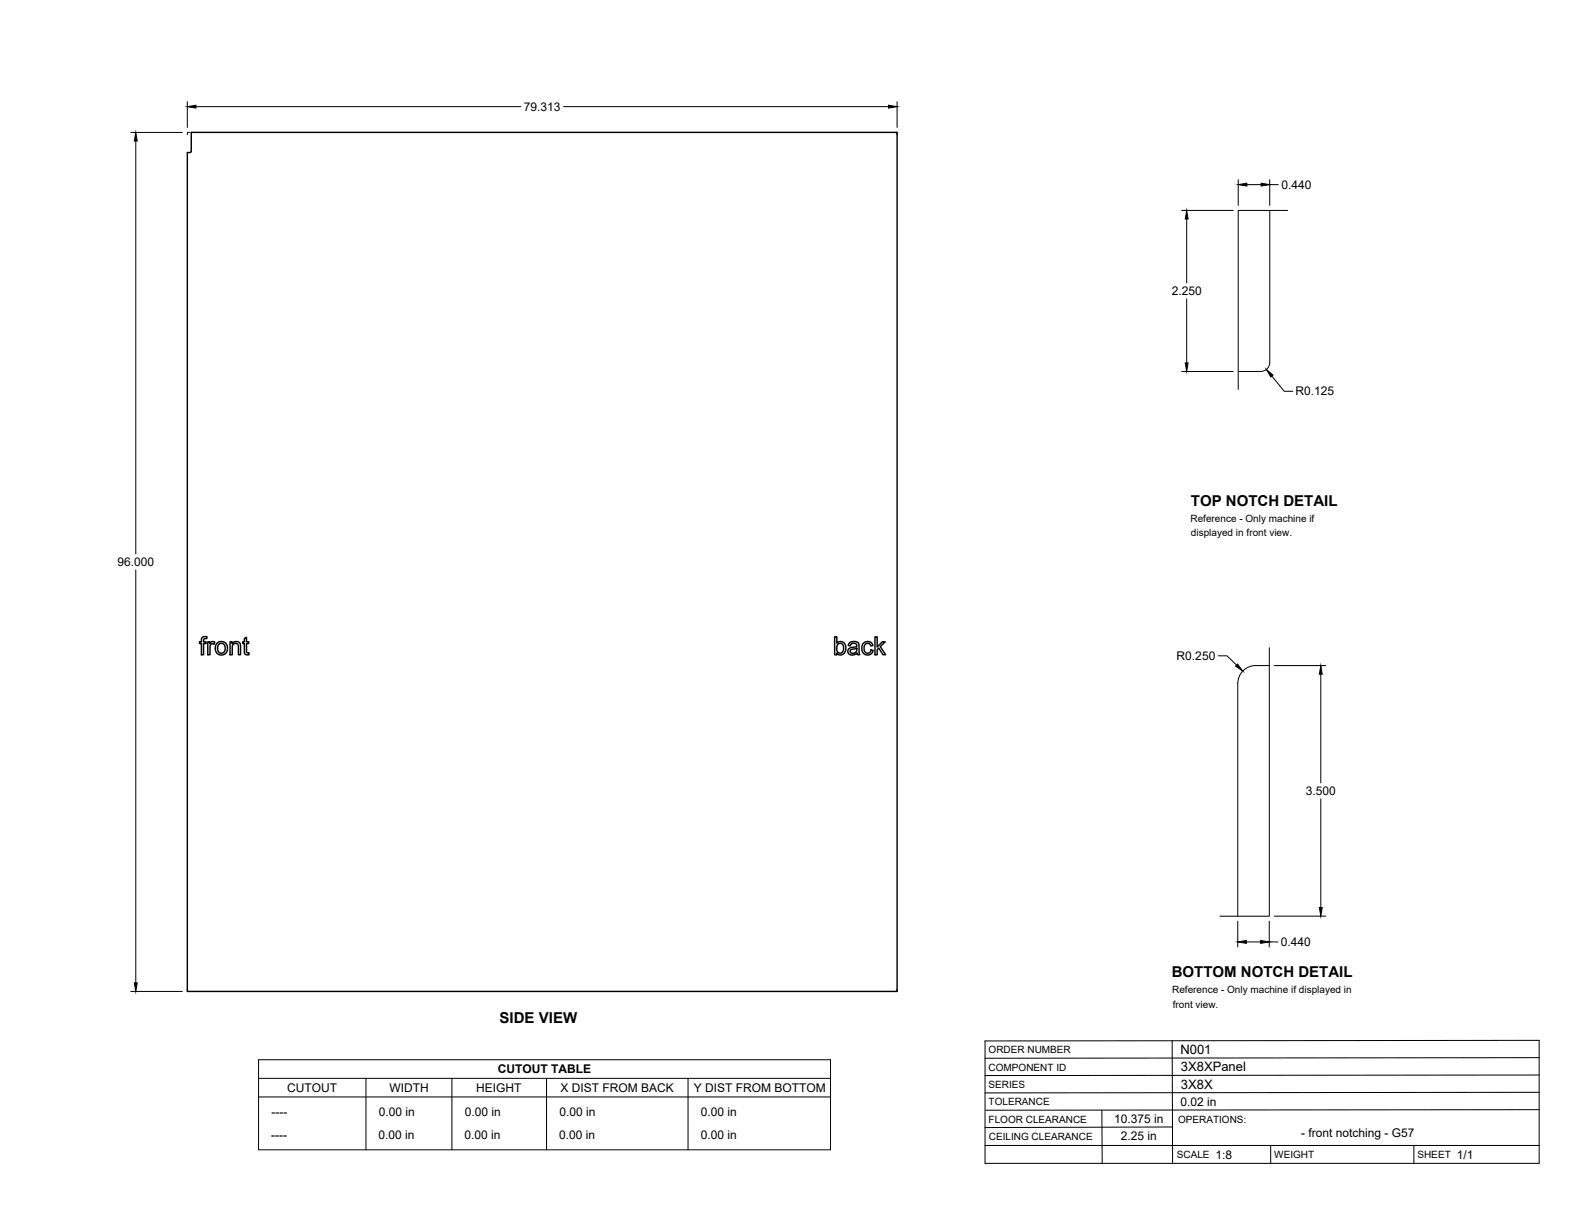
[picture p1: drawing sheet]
<svg xmlns="http://www.w3.org/2000/svg" width="559mm" height="432mm" viewBox="0 0 559 432" stroke-linecap="round" stroke-linejoin="round" font-family="sans-serif">
<!-- layer: Visible -->
<g fill="none" stroke="#000" stroke-width=".51">
<path d="M67.9 47h250.4v304.8h-251.8v-297.7l1.2-.1 .2-.3zM71.7 226.2l.7-.3h1l-.1 .7a.73 .73 0 0 0-.7 0 .73 .73 0 0 0-.4 .7v.4h.9v.6h-.9v4h-.7v-4h-.7v-.6h.7zM73.7 227.7h.7v.7a1.12 1.12 0 0 1 1.8-.5l-.3 .7-.3-.2a1.07 1.07 0 0 0-1.1 1.5v2.4h-.8zM77.1 228.1a2.3 2.3 0 0 1 3.6 1.9 2.3 2.3 0 0 1-3.5 1.9 2.85 2.85 0 0 1-.1-3.8zM77.6 228.7l.5-.4h.7l.9 .8 .2 1.3-.7 1.2-1 .1-.7-.5-.3-1.4zM81.6 227.7h.7v.7a1.64 1.64 0 0 1 2-.8 1.64 1.64 0 0 1 1 1.9v2.8h-.7l-.1-3.5-.6-.5-.9 .2-.6 .9v2.9h-.8zM86.7 226.6l.8-.5v1.6h.7v.6h-.7v2.9l.2 .4h.5l.2 .7h-.9a.98 .98 0 0 1-.8-1.3v-2.7h-.6v-.6h.6zM296.1 226h.8v2.2a1.98 1.98 0 0 1 2.5-.2 1.98 1.98 0 0 1 .7 2.4l-.3 1a1.74 1.74 0 0 1-3 .3v.6h-.7zM297.2 228.7l.5-.4a1.72 1.72 0 0 1 1.7 1.1 1.72 1.72 0 0 1-.5 1.9l-.8 .5-.7-.2a2.2 2.2 0 0 1-.5-2.2zM301.3 228.2l1.4-.6 1 .1 .8 .4 .3 .5 .2 3.7h-.8l-.1-.6a1.76 1.76 0 0 1-2 .8 1.76 1.76 0 0 1-1.3-1.6l.8-1 1.5-.3a.69 .69 0 0 0 .9-.8 .69 .69 0 0 0-1-.5l-.8 .1-.5 .7-.8-.1zM301.8 230.6l1.4-.4a.44 .44 0 0 1 .6-.2 .44 .44 0 0 1 .2 .6 1.2 1.2 0 0 1-1 1.2 1.2 1.2 0 0 1-1.4-.9zM306.3 228.2a1.95 1.95 0 0 1 2-.6 1.95 1.95 0 0 1 1.4 1.5l-.8 .1a1.26 1.26 0 0 0-1.6-.8 1.26 1.26 0 0 0-.7 1.6l.2 1.1 .5 .6a1.16 1.16 0 0 0 1.7-1.1l.8 .1-.4 .9a2.17 2.17 0 0 1-2.9 .4 2.17 2.17 0 0 1-.6-2.8z"/>
<path d="M310.4 226h.8v3.6l1.9-1.9h1l-1.8 1.7 1.9 2.9h-.9l-1.5-2.3-.6 .5v1.8h-.8z"/>
</g>
<!-- layer: Reference -->
<path d="M67.3 47h-.8v.8M317.5 47h.8v.8M450.5 74.7v53.9a3.2 3.2 0 0 1-3.2 3.2h-8M456.9 74.7h-17.6v63.5M450.3 236.2a12.8 12.8 0 0 0-7.7 .6 6.4 6.4 0 0 0-3.4 5.7l-.1 82.6M450.3 229.8v95.3h-17.5M66.5 351v.8h.8M318.3 351v.8h-.8" fill="none" stroke="#000" stroke-width=".35"/>
<!-- layer: Titleblock -->
<path d="M349.5 369.3l196.6-.2v43.7h-196.6zM415.9 369.3l.1 43.5M546.1 375.3l-196.6 .2M390.9 393.9l.2 18.9M416 399.9l-66.5 .2M546.1 393.7l-196.3 .2M546.1 387.6l-196.6 .2M546.1 381.4l-196.6 .2M349.5 406.4h196.6M450.8 406.4v6.4M501.6 406.4v6.4" fill="none" stroke="#000" stroke-width=".36"/>
<!-- layer: Custom Tables -->
<path d="M91.7 376h203v32h-203zM91.7 382.6h203M91.7 389.2h203M129.8 382.6v25.4M160.3 382.6v25.4M193.9 382.6v25.4M244.1 382.6v25.4" fill="none" stroke="#000" stroke-width=".35"/>
<!-- layer: FD_Dimensions -->
<g fill="none" stroke="#000" stroke-width=".35">
<path d="M66.5 36.1v9.1M69.5 37.8h115.3M200 37.8h115.2M318.3 36.1v9.1M46.4 47h18.3M48.2 50v146.6M419.2 74.7h18.3M421 77.7v22.7M439.3 63.7v9.2M442.4 65.5h5M450.5 63.7v9.2M450.5 65.5h3"/>
<path d="M421 106.1v22.7M419.2 131.8h18.3M451.3 133.5l4.4 5.3h3M48.2 202.2v146.5M432.3 232.7h3l3.4 3.3M452.1 236.2h18.3M468.6 239.2v38.6M468.6 283.4v38.6M439.1 326.8v9.2M442.2 334.2h5.1M450.3 326.8v9.2M450.3 334.2h3.1"/>
<path d="M452.1 325.1h18.3M46.4 351.8h18.3"/>
</g>
<g fill="#000" stroke="#000" stroke-width=".35">
<path d="M66.5 37.8l3-.5v1.1zM315.2 37.3l3.1 .5-3.1 .6zM48.2 47l.5 3h-1zM421 74.7l.5 3h-1zM439.3 65.5l3.1-.5v1zM447.4 65l3.1 .5-3.1 .5zM420.5 128.8h1l-.5 3zM449.3 131.1l2.4 2-.8 .7zM439.1 235.6l1.8 2.5-2.5-1.8zM468.6 236.2l.5 3h-1zM439.1 334.2l3.1-.5v1zM447.3 333.7l3 .5-3 .5z"/>
<path d="M468.1 322h1l-.5 3.1zM47.7 348.7h1l-.5 3.1z"/>
</g>
<g font-size="5.3">
<text x="422.6" y="179.5">TOP NOTCH DETAIL</text>
<text x="415.8" y="346.8">BOTTOM NOTCH DETAIL</text>
<text x="177.3" y="363.1">SIDE VIEW</text>
</g>
<g font-size="4.6">
<text x="418.8" y="373.8">N001</text>
<text x="419" y="380.1">3X8XPanel</text>
<text x="419" y="386.2">3X8X</text>
</g>
<g font-size="4.3">
<text x="185.9" y="39.3">79.313</text>
<text x="454.6" y="67">0.440</text>
<text x="415.7" y="104.7">2.250</text>
<text x="459.6" y="140.3">R0.125</text>
<text x="41.7" y="200.9">96.000</text>
<text x="417.5" y="234.2">R0.250</text>
<text x="463.3" y="282.1">3.500</text>
<text x="454.5" y="335.7">0.440</text>
<text x="176.6" y="380.8">CUTOUT TABLE</text>
<text x="101.9" y="387.4">CUTOUT</text>
<text x="138.2" y="387.4">WIDTH</text>
<text x="169" y="387.4">HEIGHT</text>
<text x="198.9" y="387.4">X DIST FROM BACK</text>
<text x="246.1" y="387.4">Y DIST FROM BOTTOM</text>
<text x="418.8" y="392.4">0.02 in</text>
<text x="96.3" y="396.1">----</text>
<text x="134.4" y="396.1">0.00 in</text>
<text x="164.9" y="396.1">0.00 in</text>
<text x="198.5" y="396.1">0.00 in</text>
<text x="248.7" y="396.1">0.00 in</text>
<text x="395.3" y="398.3">10.375 in</text>
<text x="96.2" y="404">----</text>
<text x="134.3" y="404">0.00 in</text>
<text x="164.8" y="404">0.00 in</text>
<text x="198.4" y="404">0.00 in</text>
<text x="248.6" y="404">0.00 in</text>
<text x="397.7" y="404.3">2.25 in</text>
<text x="461.7" y="403.3">- front notching - G57</text>
<text x="431.3" y="411.1">1:8</text>
<text x="516.9" y="411.1">1/1</text>
</g>
<g font-size="3.5">
<text x="422.4" y="185">Reference - Only machine if</text>
<text x="422.6" y="190.2">displayed in front view.</text>
<text x="415.9" y="352.4">Reference - Only machine if displayed in</text>
<text x="416.1" y="357.5">front view.</text>
<text x="350.8" y="373.6">ORDER NUMBER</text>
<text x="350.8" y="379.9">COMPONENT ID</text>
<text x="350.8" y="386.1">SERIES</text>
<text x="350.8" y="392.2">TOLERANCE</text>
<text x="350.8" y="398.4">FLOOR CLEARANCE</text>
<text x="418" y="398.4">OPERATIONS:</text>
<text x="350.8" y="404.4">CEILING CLEARANCE</text>
<text x="417.5" y="410.9">SCALE</text>
<text x="452.1" y="410.9">WEIGHT</text>
<text x="502.9" y="410.9">SHEET</text>
</g>
</svg>
